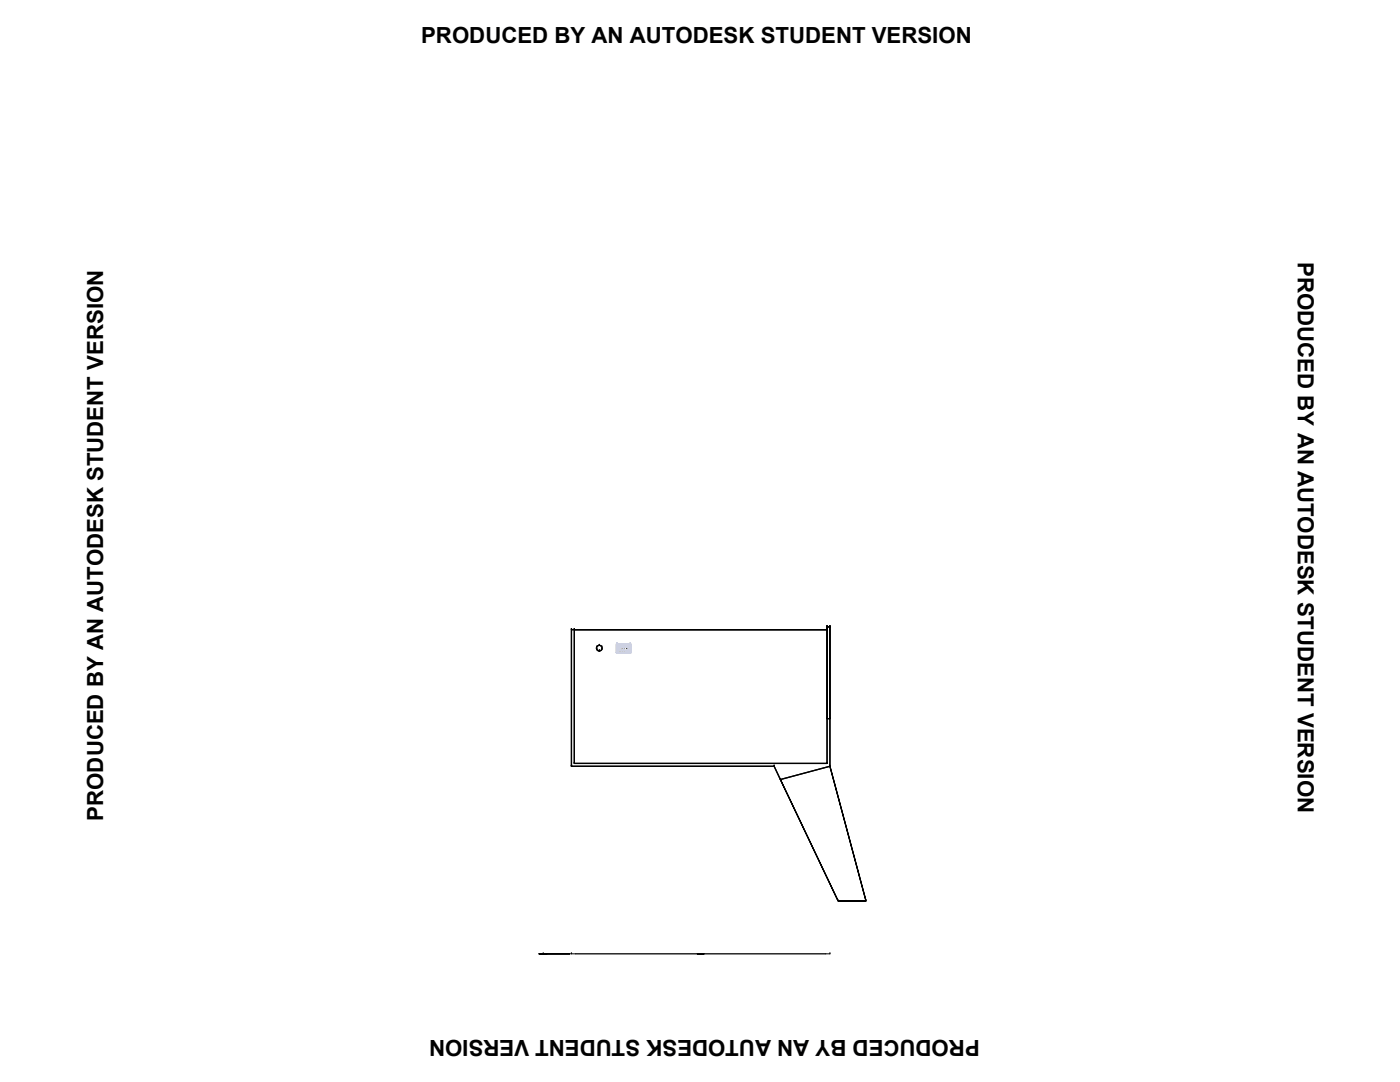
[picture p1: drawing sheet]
<svg xmlns="http://www.w3.org/2000/svg" width="279mm" height="216mm" viewBox="0 0 279 216" stroke-linecap="round" stroke-linejoin="round" font-family="sans-serif">
<!-- layer: 30 -->
<g fill="none" stroke="#000" stroke-width=".25">
<path d="M114 125.6h51.1v-.5h.5v27.8l-9.9 2.6-1.2-2.6h-40.5zM114 125.6h.1M114.6 125.6h50.5v26.7h-50.5zM114.6 125.6h.1M119.1 129.1h.1M119.1 129.6h.1M119.6 128.8a.56 .56 0 0 0-.6 .5 .56 .56 0 0 0 .6 .6M119.6 128.8a.56 .56 0 0 1 .6 .5 .56 .56 0 0 1-.6 .6M119.6 128.8h.1M119.6 129.9h.1M120.1 129.6h.1M120.1 129.1h.1"/>
<path d="M123.3 128.8h2.3v1.3h-2.3zM123.3 128.8h.1M123.3 130.1h.1M125.6 128.8h.1M125.6 130.1h.1M165.1 125.1h.1M165.1 125.6h.1M165.1 125.1h.5v18.3h-.5zM165.6 125.1h.1M114 152.9h.1M114.6 152.3h.1M154.5 152.9h.1"/>
<path d="M155.7 155.5l11.6 24.3-11.6-24.3M155.7 155.5h.1M165.1 152.3h.1M165.1 143.4h.1M165.6 152.9l7.2 26.9-7.2-26.9M165.6 152.9h.1M165.6 143.4h.1M167.3 179.8h.1M172.8 179.8h-5.5h5.5M172.8 179.8h.1"/>
</g>
<!-- layer: 56 -->
<g fill="none" stroke="#b11919" stroke-width=".25">
<path d="M123.3 128.8h.1M123.3 128.8h2.3M123.6 129.1h.1M123.8 129.1v.7h-.1h.1zM123.8 129.1h.1M124.3 129.1l.1 .7zM124.4 129.1v.7zM124.4 129.5v-.2v.2M124.5 129.1v.7zM124.5 129.3v.2v-.2M124.5 129.1h.1v.7h-.1zM125.3 129.1v.7"/>
<path d="M125.3 129.1h.1M125.3 129.8h.1M125.4 129.8h-.1M125.6 128.8h.1"/>
</g>
<g fill="none" stroke="#1a1a1a" stroke-width=".25">
<path d="M123 128.6l.1 1.7 2.6 .1 .1-1.8M123.3 130.1h2.3zM123.3 128.8v1.3M123.6 129.1v.7l.1-.7M123.7 129.1v.7zM123.7 129.1v.7M123.7 129.5v-.2v.2M123.7 129.3v.2v-.2M123.7 129.1h.1h-.1v.7M124.4 129.8h.1M124.4 129.1h.1M125.1 129.1v.7z"/>
<path d="M125.2 129.1h.1v.7h-.1zM125.6 128.8v1.3M125.8 128.6h-2.8"/>
</g>
<g fill="none" stroke="#cad1ee" stroke-width=".25">
<path d="M123 130.3h.1M123 128.6l.1 1.7M123 128.6h.1M123 128.6v1.7M123.1 130.3h.1M123.1 128.6h.1M123.1 128.5l-.1 .1M123.1 130.3v.1M123.1 128.5h.1M123.1 130.3l.2-.2h2.3l.2 .2M123.1 128.5l.2 .2v1.4l-.2 .2M123.1 128.5l.2 .2h2.3l.2-.2"/>
<path d="M123.1 128.5l.2 .2M123.1 130.4h2.6M123.1 128.5h2.6M123.1 130.4h.1M123.3 128.7v1.4M123.3 130.1h.1M123.3 128.7h.1M123.3 130.1l-.2 .2M123.3 130.1h2.3M123.3 128.7h2.3M123.3 130.1h2.3l.2 .2M123.3 129.8h2.2"/>
<path d="M123.3 129.1h2M123.3 129.8h2M123.3 128.8h.1M123.3 129.8h.1M123.3 129.1h.1M123.6 129.1v.7l.1-.7M123.6 129.1h.1M123.6 129.8h.1M123.6 129.1h1.7M123.6 129.8h1.7M123.7 129.8h.1M123.7 129.1h.1"/>
<path d="M123.7 129.6h.1M123.7 129.2h.1M123.7 129.5h.1M123.7 129.3h.1M123.8 129.8h.1M123.8 129.1h.1M123.9 129.1h1.4M123.9 129.8h1.4M123.9 129.1h.1M123.9 129.8h.1M124.3 129.1h.1M124.3 129.8h.1"/>
<path d="M124.4 129v.1M124.4 129.1v.7M124.4 129.8h.1M124.4 129.1h.1M124.4 129.6h.1M124.4 129.2h.1M124.4 129.5h.1M124.4 129.3h.1M124.5 129.6h.1M124.5 129.2h.1M124.5 129.3h.1M124.5 129.5h.1"/>
<path d="M124.5 129.1h.1M124.5 129.8h.1M124.6 129.8h.1M124.6 129.1h.1M125.1 129.1h.1M125.1 129.8h.1M125.2 129.1h.1v.7h-.1zM125.2 129.1h.1M125.2 129.8h.1M125.3 129.1h.1M125.3 129.8h.1M125.3 129h.1"/>
<path d="M125.3 129v.1M125.3 129l.1 .1M125.3 129.8h.2M125.4 129.8h.1M125.4 129.1h.1M125.4 129.1v.7M125.5 129v.1M125.5 129.8h.1M125.5 129.1h-.1M125.5 129.1h-2.2v.7M125.5 129.1h.1M125.5 129.1v.7"/>
<path d="M125.6 129.1h.1M125.6 129.1v.7M125.6 129.1h-.2v.7h.2M125.6 130.1h.1M125.6 129.8h.1M125.6 128.7h.1M125.6 128.7v1.4M125.7 128.5h-2.6M125.7 128.5h.1M125.7 130.4h.1M125.8 128.5v.1M125.8 128.5h.1"/>
<path d="M125.8 130.3h.1M125.8 128.5l-.2 .2h-2.3M125.8 130.3l-.1 .1M125.8 130.3h-.1M125.8 128.5l-.2 .2v1.4l.2 .2M125.8 128.6h.1M125.8 128.6v1.7"/>
</g>
<!-- layer: 0 -->
<path d="M108.4 190.3h.1M113.7 190.3h-6.1h6.1M114 190.3h.1M114.9 190.3h24.1M140.7 190.3h24.1M165.6 190.3h.1" fill="none" stroke="#000" stroke-width=".25"/>
<g fill="#000" stroke="#000" stroke-width=".2">
<path d="M114 190.3h.9zM164.8 190.3h.8z"/>
<path d="M108.3 190.3h.3zM108.3 190.3h.3z"/>
</g>
<path d="M107.8 190.3h1.3zM139.2 190.3h1.3z" fill="#000" stroke="#000" stroke-width=".25"/>
<g font-size="4.4">
<text x="84.1" y="8.6">PRODUCED BY AN AUTODESK STUDENT VERSION</text>
<text x="259" y="52.3" transform="rotate(90 259 52.3)">PRODUCED BY AN AUTODESK STUDENT VERSION</text>
<text x="20.6" y="163.8" transform="rotate(-90 20.6 163.8)">PRODUCED BY AN AUTODESK STUDENT VERSION</text>
<text x="195.5" y="207.5" transform="rotate(180 195.5 207.5)">PRODUCED BY AN AUTODESK STUDENT VERSION</text>
</g>
</svg>
